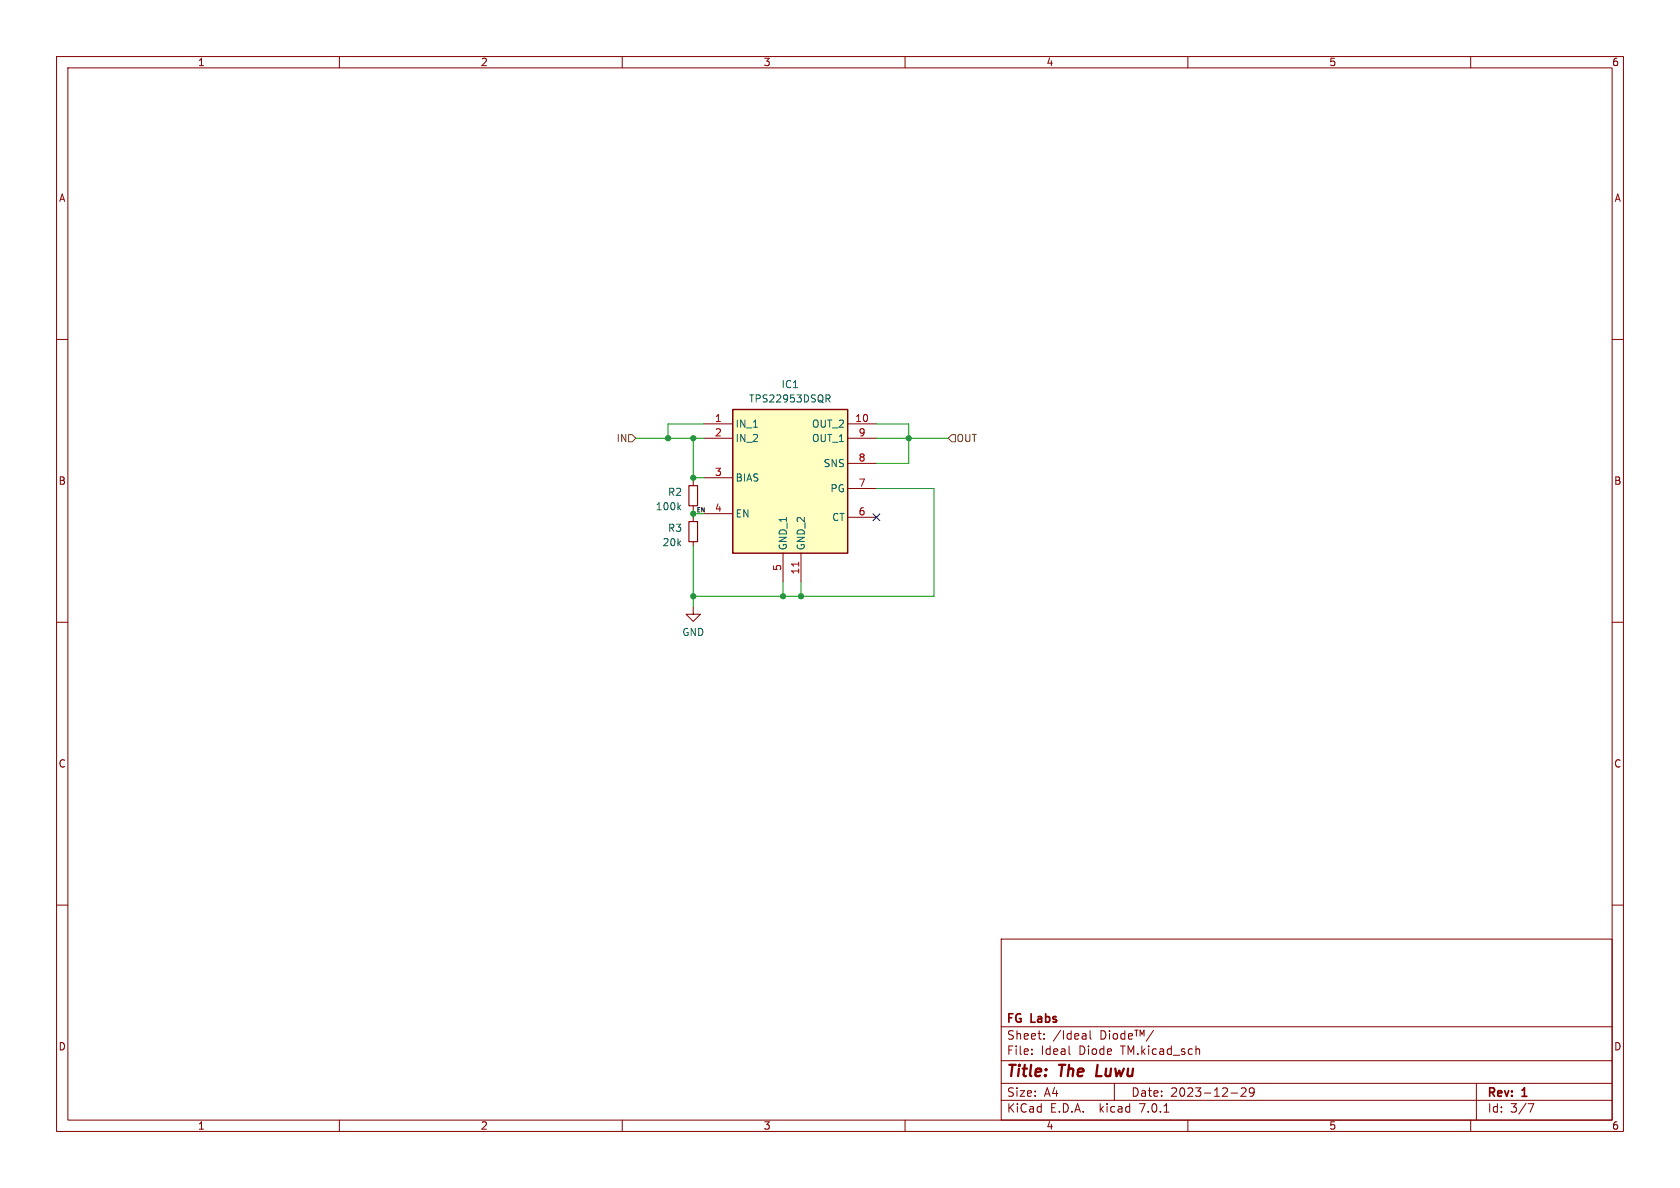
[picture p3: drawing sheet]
<svg xmlns="http://www.w3.org/2000/svg" width="297mm" height="210mm" viewBox="0 0 297 210" stroke-linecap="round" stroke-linejoin="round" font-family="sans-serif">
<g fill="none" stroke="#840000" stroke-width=".18">
<path d="M10 10h277v190h-277zM12 12h273v186h-273zM60 10v2M110 10v2M160 10v2M210 10v2M260 10v2M10 60h2M285 60h2M124.5 74.9h5M124.5 77.5h5M149.9 74.9h5"/>
<path d="M149.9 77.5h5M122.6 85.1v.8M122.6 89.4v.8M122.6 91.4v.8M122.6 95.8v.7M124.5 84.5h5M124.5 90.8h5M138.4 97.8v5.1M141.6 97.8v5.1M149.9 91.4h5M149.9 86.4h5M149.9 81.9h5"/>
<path d="M10 110h2M122.6 107.3v1.3h1.2l-1.2 1.3-1.3-1.3h1.3M285 110h2M10 160h2M285 160h2M177 166h108v32h-108zM60 198v2M110 198v2M160 198v2M177 194.5h108M177 191.5h108M177 187.5h108"/>
<path d="M177 181.5h108M182.4 186.3v.1M182.4 185.5v.1M184.6 183.6v.1M184.6 182.8v.1M189.1 186.3l.1 .1M191.8 182.7l.2 .2v.8M192 183.6l-.5 .1M192 183.1h-.5M192.7 182.2v1.3l.2 .2M197 191.5v3M205.8 196.6h.8"/>
<path d="M210 198v2M211.6 185.4h.3l.2 .2v.8M217.6 193.2h1.2M219.4 192.4l.6-.1 .2 .1 .1 .3-.9 1.1h.9M221.7 192.9l-.3 .3h-.4l-.1-.3 .1-.5 .4-.1 .2 .1a.99 .99 0 0 1-.3 1.4h-.3M260 198v2M261 191.5v6.5M270.1 195.1h1l-.6 1.5"/>
</g>
<path d="M121.8 92.2h1.5v3.6h-1.5zM121.8 85.9h1.5v3.5h-1.5z" fill="none" stroke="#840000" stroke-width=".2"/>
<path d="M146 69.8h.5l.2 .2-.1 .4-.6 .1M146.3 70.5l.4 .6M120 89.6l.3 .5M120.3 89.3l-.4 .5" fill="none" stroke="#006464" stroke-width=".18"/>
<path d="M129.5 72.4h20.4v25.4h-20.4z" fill="#ffffc2" stroke="#ffffc2" stroke-width=".18"/>
<path d="M129.5 72.4h20.4v25.4h-20.4z" fill="none" stroke="#840000" stroke-width=".25"/>
<path d="M141.2 99.4v.7" fill="none" stroke="#a90000" stroke-width=".18"/>
<path d="M111.1 76.8h.7l.6 .7-.6 .6h-.7zM168.3 76.8h.6v1.3h-.6l-.7-.6z" fill="none" stroke="#725600" stroke-width=".18"/>
<path d="M112.4 77.5h12.1M122.6 77.5v7.6M124.5 74.9h-6.4v2.6M154.9 74.9h5.8v7h-5.8M154.9 77.5h12.7M122.6 90.2v1.2M122.6 96.5v10.8M122.6 90.8h1.9M122.6 84.5h1.9M154.9 86.4h10.2v19h-42.5M138.4 102.9v2.5M141.6 102.9v2.5" fill="none" stroke="#009600" stroke-width=".18"/>
<path d="M154.3 90.8l1.2 1.2M155.5 90.8l-1.2 1.2" fill="none" stroke="#000084" stroke-width=".18"/>
<g fill="#009600" stroke="#009600" stroke-width=".18">
<circle cx="122.6" cy="84.5" r=".46"/>
<circle cx="138.4" cy="105.4" r=".46"/>
<circle cx="141.6" cy="105.4" r=".46"/>
<circle cx="122.6" cy="90.8" r=".46"/>
<circle cx="122.6" cy="77.5" r=".46"/>
<circle cx="118.1" cy="77.5" r=".46"/>
<circle cx="122.6" cy="105.4" r=".46"/>
<circle cx="160.7" cy="77.5" r=".46"/>
</g>
<g font-size="2.8" fill="#840000">
<text x="178" y="190.8">Title:</text>
<text x="187.4" y="190.8">The</text>
<text x="194.5" y="190.8">Luwu</text>
</g>
<g font-size="2.1" fill="#840000">
<text x="178" y="183.9">Sheet:</text>
<text x="178" y="181.1">FG</text>
<text x="182.4" y="181.1">Labs</text>
<text x="186.2" y="183.9">/Ideal</text>
<text x="194.4" y="183.9">Diode^{TM}/</text>
<text x="178" y="186.6">File:</text>
<text x="184" y="186.6">Ideal</text>
<text x="190.7" y="186.6">Diode</text>
<text x="198.2" y="186.6">TM.kicad_sch</text>
<text x="178" y="196.8">KiCad</text>
<text x="178" y="194">Size:</text>
<text x="184.6" y="194">A4</text>
<text x="185.7" y="196.8">E.D.A.</text>
<text x="194.4" y="196.8">kicad</text>
<text x="200" y="194">Date:</text>
<text x="201.5" y="196.8">7.0.1</text>
<text x="206.9" y="194">2023-12-29</text>
<text x="263" y="194.2">Rev:</text>
<text x="263" y="196.8">Id:</text>
<text x="267" y="196.8">3/7</text>
<text x="269.2" y="194.2">1</text>
</g>
<g font-size="1.8" fill="#840000">
<text x="35" y="11.8">1</text>
<text x="85" y="11.8">2</text>
<text x="135" y="11.8">3</text>
<text x="185" y="11.8">4</text>
<text x="235" y="11.8">5</text>
<text x="285" y="11.8">6</text>
<text x="10.4" y="35.8">A</text>
<text x="285.4" y="35.8">A</text>
<text x="10.3" y="85.8">B</text>
<text x="285.3" y="85.8">B</text>
<text x="10.3" y="135.8">C</text>
<text x="285.3" y="135.8">C</text>
<text x="10.3" y="185.8">D</text>
<text x="285.3" y="185.8">D</text>
<text x="35" y="199.8">1</text>
<text x="85" y="199.8">2</text>
<text x="135" y="199.8">3</text>
<text x="185" y="199.8">4</text>
<text x="235" y="199.8">5</text>
<text x="285" y="199.8">6</text>
</g>
<g font-size="1.8" fill="#006464">
<text x="132.3" y="71.3">TPS22953DSQR</text>
<text x="138.1" y="68.8">IC1</text>
<text x="130" y="75.8">IN_1</text>
<text x="143.4" y="75.8">OUT_2</text>
<text x="130" y="78.3">IN_2</text>
<text x="143.4" y="78.3">OUT_1</text>
<text x="145.5" y="82.7">SNS</text>
<text x="118" y="87.8">R2</text>
<text x="130" y="85.3">BIAS</text>
<text x="146.7" y="87.2">PG</text>
<text x="115.9" y="90.4">100k</text>
<text x="118" y="94.2">R3</text>
<text x="130" y="91.6">EN</text>
<text x="147" y="92.3">CT</text>
<text x="117.1" y="96.7">20k</text>
<text x="139.3" y="97.3" transform="rotate(-90 139.3 97.3)">GND_1</text>
<text x="142.4" y="97.3" transform="rotate(-90 142.4 97.3)">GND_2</text>
<text x="120.6" y="112.6">GND</text>
</g>
<g font-size="1.8" fill="#a90000">
<text x="126.3" y="74.7">1</text>
<text x="126.3" y="77.2">2</text>
<text x="151.1" y="74.7">10</text>
<text x="151.7" y="77.2">9</text>
<text x="151.7" y="81.7">8</text>
<text x="126.3" y="84.2">3</text>
<text x="151.7" y="86.1">7</text>
<text x="126.3" y="90.6">4</text>
<text x="151.7" y="91.2">6</text>
<text x="138.2" y="101" transform="rotate(-90 138.2 101)">5</text>
<text x="141.4" y="101.6" transform="rotate(-90 141.4 101.6)">11</text>
</g>
<g font-size="1.8" fill="#725600">
<text x="108.9" y="78.3">IN</text>
<text x="169.1" y="78.3">OUT</text>
</g>
<text font-size="1.1" fill="#0f0f0f" x="123.2" y="90.6">EN</text>
</svg>
